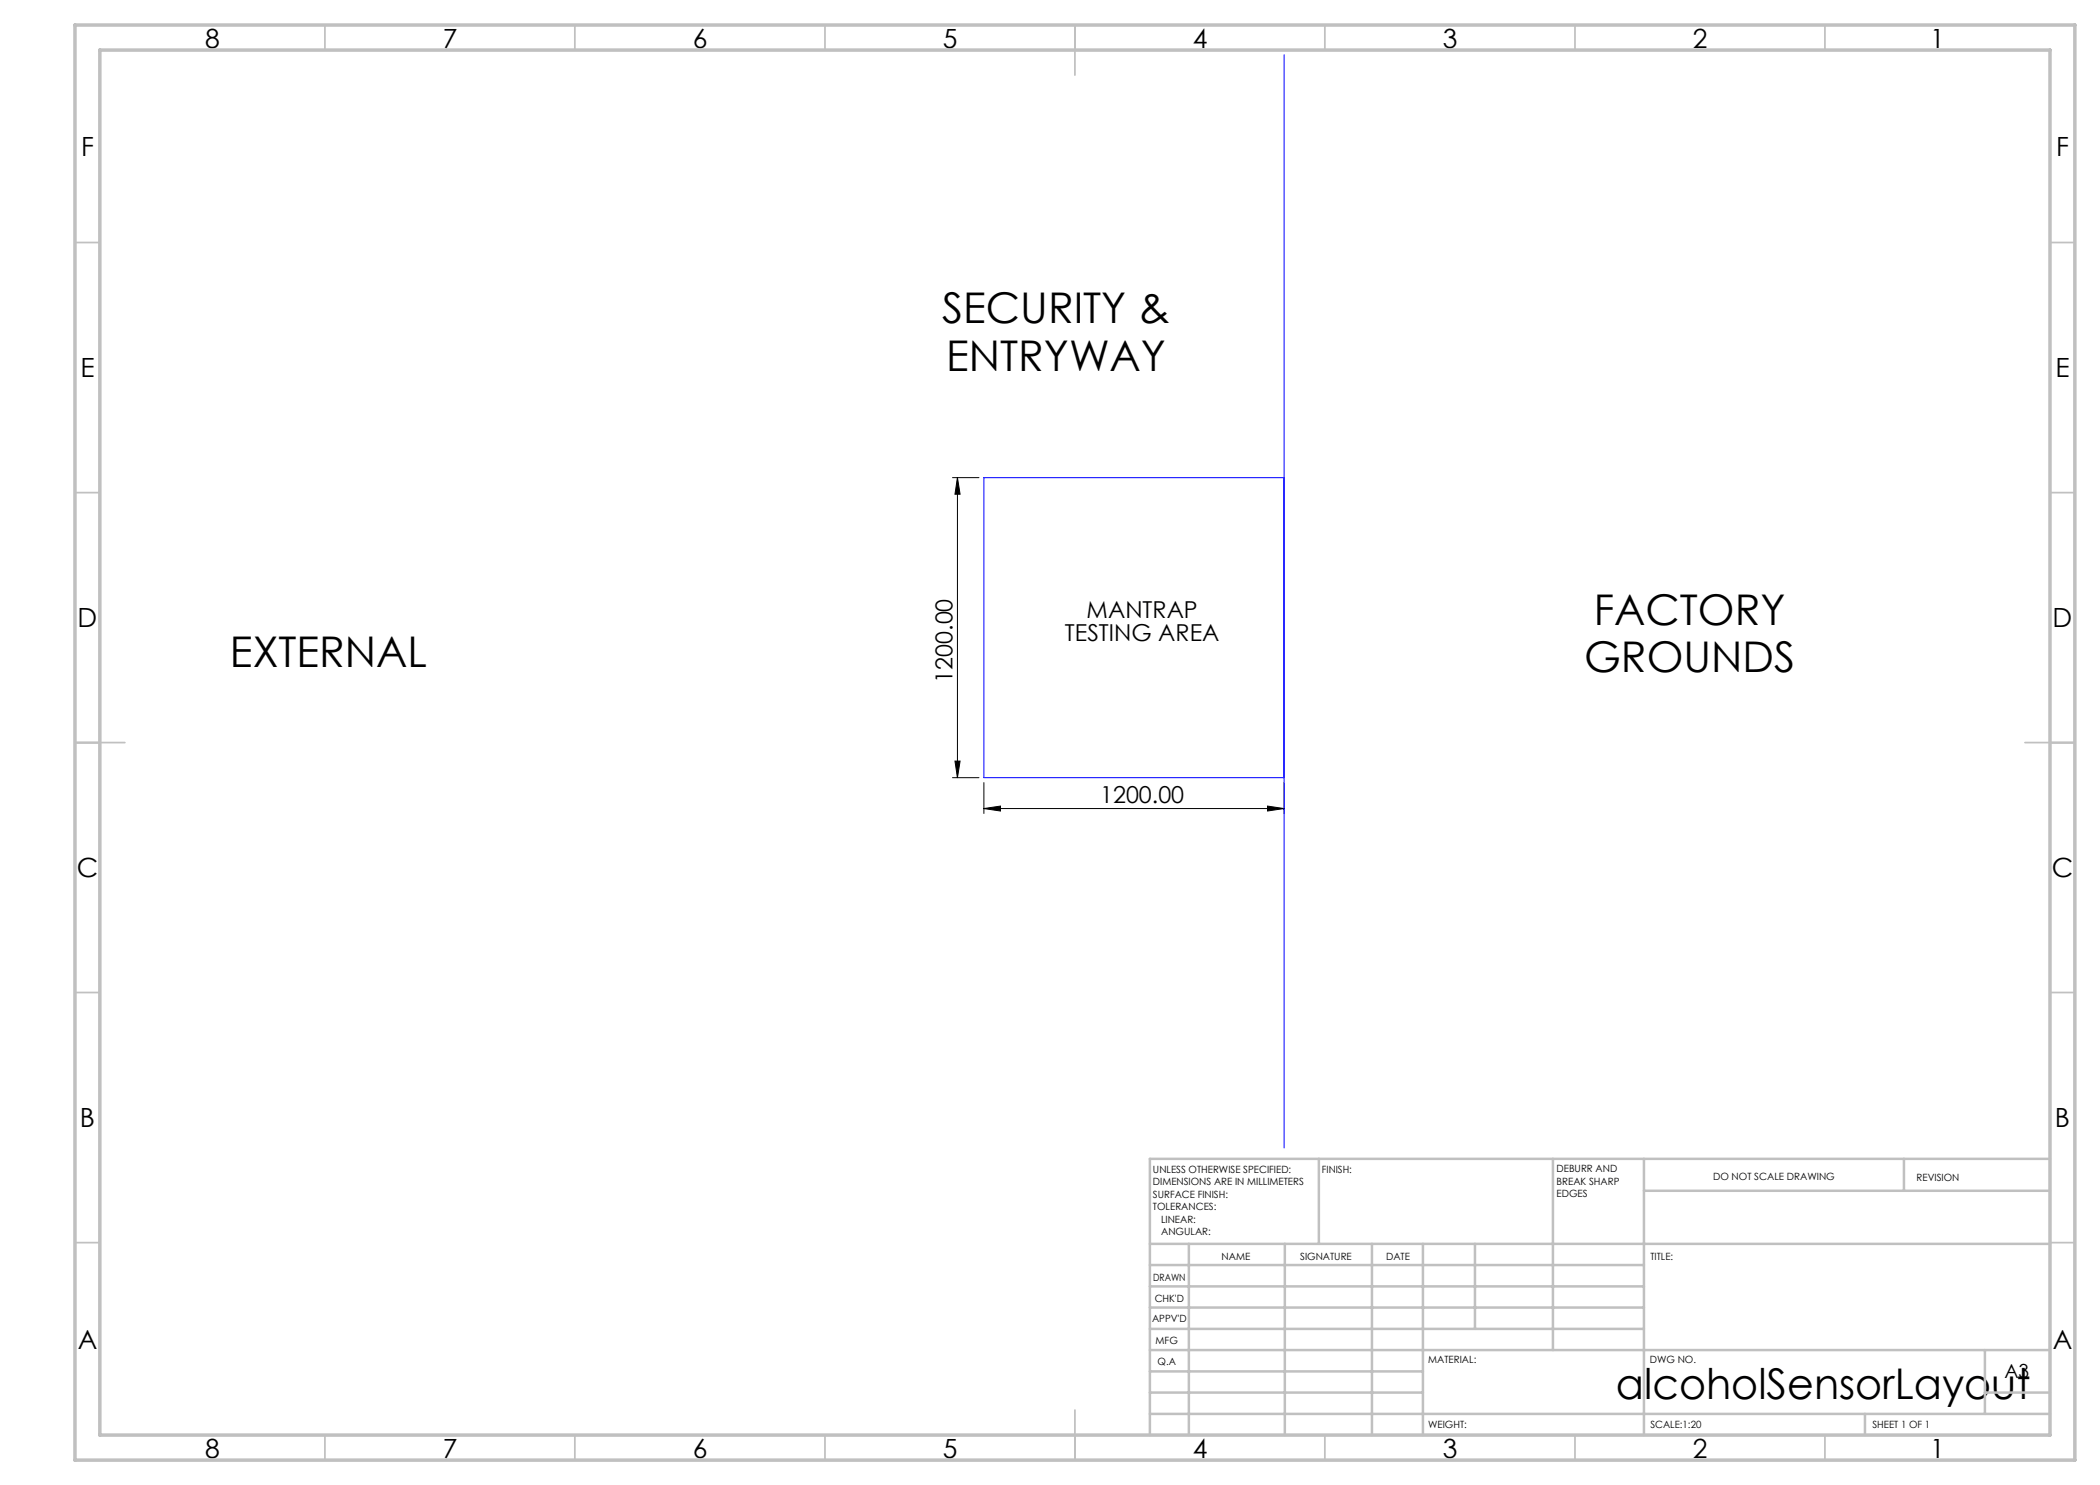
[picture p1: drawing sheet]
<svg xmlns="http://www.w3.org/2000/svg" width="420mm" height="297mm" viewBox="0 0 420 297" stroke-linecap="round" stroke-linejoin="round" font-family="sans-serif">
<path d="M190.5 95.5h5.3M191.5 95.5l.5 3.3h-1zM191.5 95.5v60M190.5 155.5h5.3M191 152.2h1l-.5 3.3zM196.8 156.5v6.2M256.8 156.5v6.2M196.8 161.7l3.3-.5v1zM196.8 161.7h60M253.5 161.2l3.3 .5-3.3 .5z" fill="none" stroke="#000" stroke-width=".2"/>
<g fill="none" stroke="#c0c0c0" stroke-width=".35">
<path d="M65 5v5M115 5v5M165 5v5M215 5v10M265 5v5M315 5v5M365 5v5M15 48.5h5M410 48.5h5M15 98.5h5M410 98.5h5M15 148.5h10"/>
<path d="M405 148.5h10M15 198.5h5M410 198.5h5M15 248.5h5M410 248.5h5M65 287v5M115 287v5M165 287v5M215 282v10M265 287v5M315 287v5M365 287v5"/>
</g>
<g fill="none" stroke="#c0c0c0" stroke-width=".5">
<path d="M263.8 231.8v17M310.6 231.8v38.2M328.8 231.8v55.2M328.8 238.2h81.2M380.8 231.8v6.4M410 231.8h-180v55.2M230 248.8h180M230 257.3h98.8M230 253h98.8M237.8 248.8v38.2M257 248.8v38.2M274.4 248.8v38.2"/>
<path d="M284.6 248.8v38.2M295 248.8v17M230 265.8h98.8M230 261.5h98.8M230 278.5h54.6M230 274.3h54.6M230 270h180M397 278.5h13M397 270v12.8M230 282.8h180M373 282.8v4.2"/>
</g>
<path d="M15 5h400v287h-400zM20 10h390v277h-390z" fill="none" stroke="#c0c0c0" stroke-width=".7"/>
<path d="M256.8 11v218.6M256.8 95.5h-60v60h60" fill="none" stroke="#00f" stroke-width=".2"/>
<g fill="#000">
<path d="M191.5 95.5l.5 3.3h-1zM191 152.2h1l-.5 3.3z"/>
<path d="M196.8 161.7l3.3-.5v1zM253.5 161.2l3.3 .5-3.3 .5z"/>
</g>
<g font-size="8.5">
<text x="188.4" y="64.6">SECURITY &amp;</text>
<text x="189.2" y="74.1">ENTRYWAY</text>
<text x="318.7" y="124.9">FACTORY</text>
<text x="46" y="133.3">EXTERNAL</text>
<text x="316.8" y="134.4">GROUNDS</text>
<text x="323.2" y="279.7">alcoholSensorLayout</text>
</g>
<g font-size="5.3">
<text x="41" y="9.5">8</text>
<text x="88.5" y="9.5">7</text>
<text x="138.5" y="9.5">6</text>
<text x="188.5" y="9.5">5</text>
<text x="238.5" y="9.5">4</text>
<text x="288.5" y="9.5">3</text>
<text x="338.5" y="9.5">2</text>
<text x="386" y="9.5">1</text>
<text x="16.2" y="31.2">F</text>
<text x="411.2" y="31.2">F</text>
<text x="16.1" y="75.5">E</text>
<text x="411.1" y="75.5">E</text>
<text x="15.5" y="125.5">D</text>
<text x="410.5" y="125.5">D</text>
<text x="15.4" y="175.5">C</text>
<text x="410.4" y="175.5">C</text>
<text x="16" y="225.5">B</text>
<text x="411" y="225.5">B</text>
<text x="15.5" y="269.7">A</text>
<text x="410.5" y="269.7">A</text>
<text x="41" y="291.5">8</text>
<text x="88.5" y="291.5">7</text>
<text x="138.5" y="291.5">6</text>
<text x="188.5" y="291.5">5</text>
<text x="238.5" y="291.5">4</text>
<text x="288.5" y="291.5">3</text>
<text x="338.5" y="291.5">2</text>
<text x="386" y="291.5">1</text>
</g>
<g font-size="4.7">
<text x="217.3" y="123.6">MANTRAP</text>
<text x="213" y="128.1">TESTING AREA</text>
<text x="190.5" y="136.5" transform="rotate(-90 190.5 136.5)">1200.00</text>
<text x="220" y="160.7">1200.00</text>
</g>
<text font-size="3.9" x="400.9" y="275.5">A3</text>
<g font-size="2">
<text x="230.6" y="234.6">UNLESS OTHERWISE SPECIFIED:</text>
<text x="230.6" y="237.1">DIMENSIONS ARE IN MILLIMETERS</text>
<text x="230.6" y="239.6">SURFACE FINISH:</text>
<text x="264.4" y="234.6">FINISH:</text>
<text x="311.3" y="234.5">DEBURR AND</text>
<text x="311.3" y="237">BREAK SHARP</text>
<text x="311.3" y="239.5">EDGES</text>
<text x="342.6" y="236">DO NOT SCALE DRAWING</text>
<text x="383.3" y="236.2">REVISION</text>
<text x="230.6" y="242.1">TOLERANCES:</text>
<text x="232.2" y="244.6">LINEAR:</text>
<text x="232.2" y="247.1">ANGULAR:</text>
<text x="244.3" y="252">NAME</text>
<text x="260" y="251.9">SIGNATURE</text>
<text x="277.2" y="251.9">DATE</text>
<text x="330.1" y="251.9">TITLE:</text>
<text x="230.6" y="256.1">DRAWN</text>
<text x="230.9" y="260.3">CHK'D</text>
<text x="230.4" y="264.4">APPV'D</text>
<text x="231.1" y="268.8">MFG</text>
<text x="231.5" y="273">Q.A</text>
<text x="285.6" y="272.5">MATERIAL:</text>
<text x="330" y="272.5">DWG NO.</text>
<text x="285.6" y="285.5">WEIGHT:</text>
<text x="330.1" y="285.6">SCALE:1:20</text>
<text x="374.5" y="285.6">SHEET 1 OF 1</text>
</g>
</svg>
